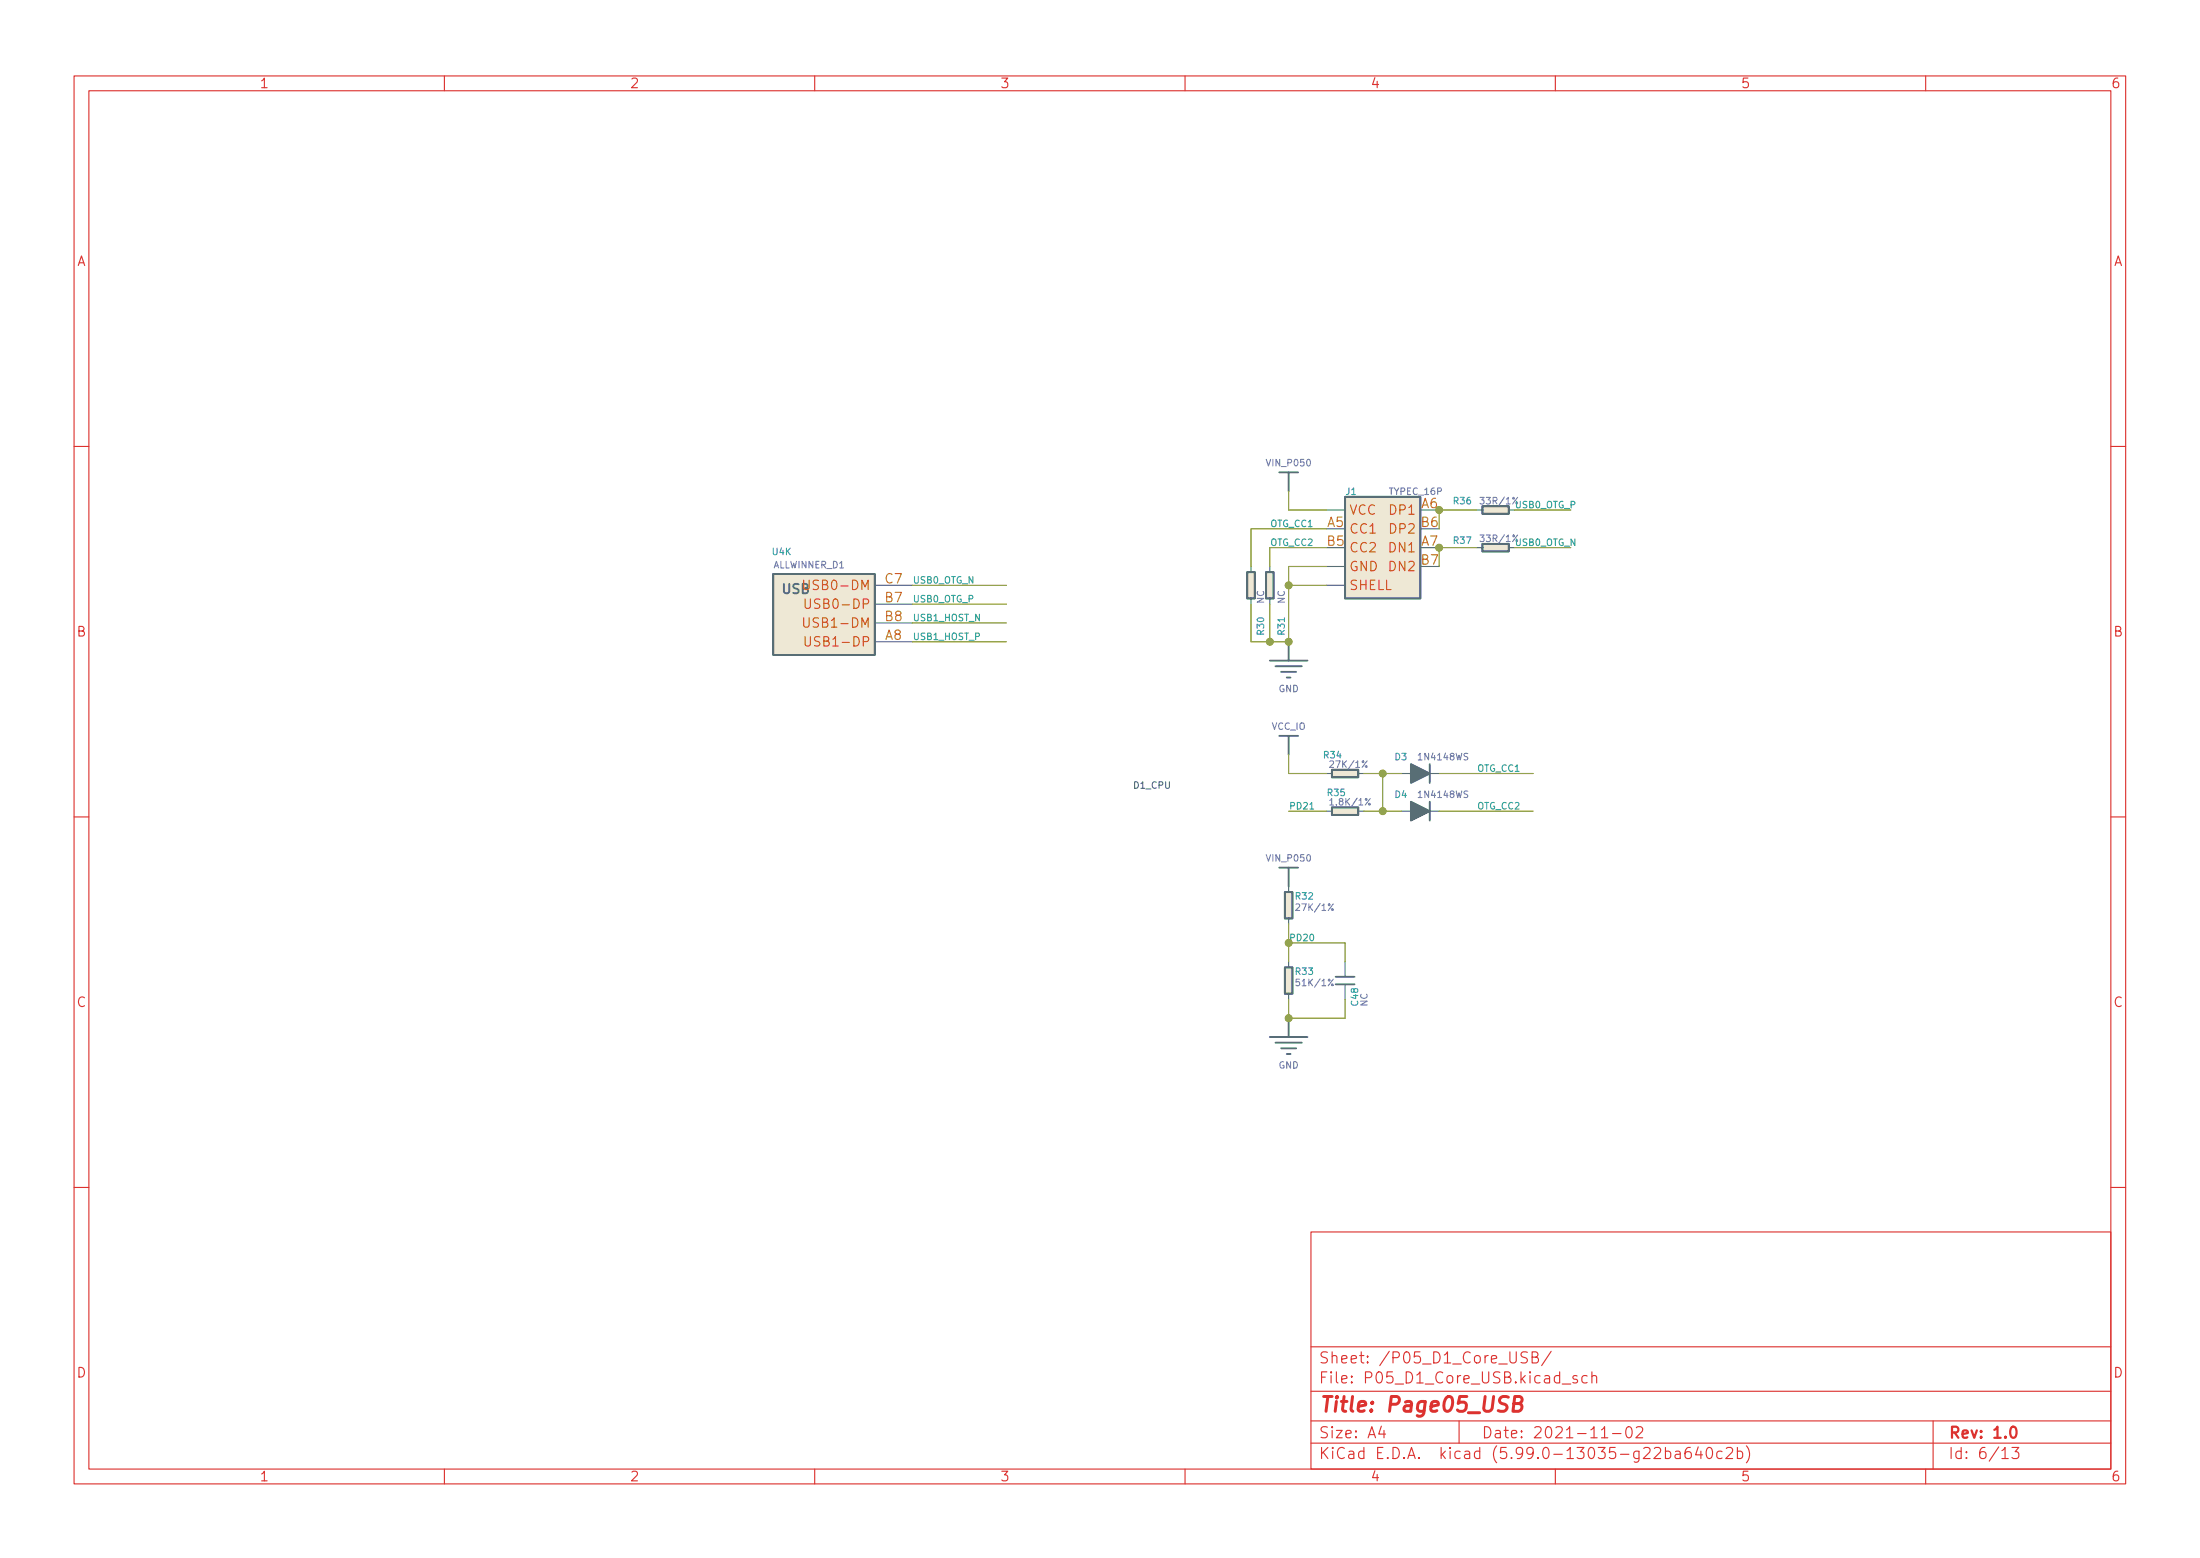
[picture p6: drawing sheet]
<svg xmlns="http://www.w3.org/2000/svg" width="297mm" height="210mm" viewBox="0 0 297 210" stroke-linecap="round" stroke-linejoin="round" font-family="sans-serif">
<g fill="none" stroke="#dc322f" stroke-width=".15">
<path d="M10 10.2h277v190.1h-277zM12 12.2h273v186.1h-273zM60 10.2v2M110 10.2v2M160 10.2v2M210 10.2v2M260 10.2v2M10 60.2h2M285 60.2h2M10 110.2h2M285 110.2h2M10 160.2h2"/>
<path d="M177 166.3h108v32h-108zM285 160.2h2M60 198.3v2M110 198.3v2M160 198.3v2M177 194.8h108M177 191.8h108M177 187.8h108M177 181.8h108M186.5 192.5l-.4 1h1M186.9 193v1M197 191.8v3"/>
<path d="M206.2 182.5l-.2-.1-.5 .1a.36 .36 0 0 0-.1 .4 .36 .36 0 0 0 .2 .2 .55 .55 0 0 1 .6 .4l-.1 .3-.2 .1h-.5M206.9 183.1h.6a.36 .36 0 0 0 .1-.4 .36 .36 0 0 0-.2-.3h-.5v1.5h.5a.4 .4 0 0 0 .3-.4 .4 .4 0 0 0-.3-.4M209.4 182.4l-1.3 1.9M210 198.3v2M210.9 186.8h1.2M212.9 185.7l-.3-.1-.2 .2v.3l.5 .1 .1 .1-.1 .3h-.1h-.4M214.3 185.7l-.4-.1-.3 .3v.4l.1 .3h.2h.4M214.9 185.8a.37 .37 0 0 1 .7 0v.8M214.9 185.1v1.5M216.2 194h.9M217.7 193.5h1.2M219.7 192.6a.36 .36 0 0 1 .6 .2 .77 .77 0 0 1-.4 1.2 1 1 0 0 1-.2-1.4z"/>
<path d="M220.9 192.7l.2-.2 .5 .1a.41 .41 0 0 1 .1 .6l-.8 .8h.9M224.9 195.9l.4-.1 .3 .3v.4l-.2 .3h-.1h-.4M224.9 195.3v1.5M226.2 195.9l.2-.1 .4 .1 .1 .9M226.9 196.2l-.5 .1a.29 .29 0 0 0-.3 .2 .29 .29 0 0 0 .3 .3h.5M228.2 195.3a.59 .59 0 0 0-.7 .7v.5l.1 .3h.5l.2-.1 .1-.5-.2-.2-.4-.1-.3 .3M229.3 195.3l-.4 1h1M229.6 195.8v1M230.5 195.5a.36 .36 0 0 1 .4-.2 .36 .36 0 0 1 .2 .3 .77 .77 0 0 1-.4 1.2 .91 .91 0 0 1-.2-1.3zM232.5 195.9l-.4-.1-.3 .3v.4l.1 .3h.2h.4M233.1 195.5l.2-.2 .5 .1a.41 .41 0 0 1 .1 .6l-.9 .8h.9M234.6 195.9l.4-.1 .3 .3v.4l-.2 .3h-.1h-.4"/>
<path d="M234.6 195.3v1.5M235.8 195.1a1.72 1.72 0 0 1 0 2.3M260 198.3v2M261 191.8v6.5M270.3 195.8l.4-.5v1.5M270.3 196.8h.9M271.7 195.3h.9l-.5 .6a.41 .41 0 0 1 .5 .3v.3l-.2 .3h-.5l-.2-.1"/>
</g>
<path d="M271.6 192.6a.36 .36 0 0 1 .6 .2 .77 .77 0 0 1-.4 1.2 1 1 0 0 1-.2-1.4z" fill="none" stroke="#dc322f" stroke-width=".3"/>
<path d="M203.7 188.6a.85 .85 0 0 0-1.1 .1 .45 .45 0 0 0 .2 .7l.4 .1a.49 .49 0 0 1 .3 .5 .49 .49 0 0 1-.5 .5l-.7-.1M204.4 189.4h.7a.49 .49 0 0 0 .4-.4 .49 .49 0 0 0-.3-.5h-.7l-.2 2h.7a.53 .53 0 0 0 .5-.5 .53 .53 0 0 0-.4-.6" fill="none" stroke="#dc322f" stroke-width=".4"/>
<g fill="#eee8d5" stroke="#eee8d5" stroke-width=".14">
<path d="M200.2 68.3h3.5v1h-3.5z"/>
<path d="M179.8 109h3.6v1h-3.6z"/>
<path d="M181.6 67.1h10.2v13.7h-10.2z"/>
<path d="M200.2 73.4h3.5v1h-3.5z"/>
<path d="M179.8 103.9h3.6v1h-3.6z"/>
<path d="M173.5 120.4h1v3.5h-1z"/>
<path d="M173.5 130.6h1v3.5h-1z"/>
<path d="M104.4 77.5h13.7v10.9h-13.7z"/>
<path d="M170.9 77.2h1.1v3.6h-1.1z"/>
<path d="M168.4 77.2h1v3.6h-1z"/>
</g>
<g fill="none" stroke="#586e75" stroke-width=".25">
<path d="M104.4 77.5h13.7v10.9h-13.7zM168.4 77.2h1v3.6h-1zM170.9 77.2h1.1v3.6h-1.1zM172.7 63.7h2.6M174 63.7v2.6M181.6 67.1h10.2v13.7h-10.2zM200.2 68.3h3.5v1h-3.5zM200.2 73.4h3.5v1h-3.5zM171.4 89.1h5.1M172.2 89.9h3.6M172.7 99.3h2.6M173 90.7h2"/>
<path d="M173.7 91.4h.5M174 86.6v2.5M174 99.3v2.5M172.7 117.1h2.6M174 117.1v2.5M179.8 109h3.6v1h-3.6zM179.8 103.9h3.6v1h-3.6zM190.5 103.1l2.5 1.3-2.5 1.3zM190.5 108.2l2.5 1.3-2.5 1.2zM193 103.1v2.6M193 108.2v2.5M171.4 139.9h5.1"/>
<path d="M173.5 120.4h1v3.5h-1zM173.5 130.6h1v3.5h-1zM174 137.4v2.5M180.3 132.8h2.6M180.3 131.8h2.6M172.2 140.7h3.6M173 141.5h2M173.7 142.2h.5"/>
</g>
<g fill="none" stroke="#586e75" stroke-width=".15">
<path d="M118.1 79h5.1M168.9 76.4v.8M171.4 76.4v.8M179.1 68.8h2.5M179.1 76.4h2.5M179.1 79h2.5M199.4 68.8h.8M199.4 73.9h.8M203.7 68.8h.8M203.7 73.9h.8M118.1 86.6h5.1M118.1 81.5h5.1"/>
<path d="M118.1 84.1h5.1M168.9 80.8v.7M171.4 80.8v.7M174 119.6v.8M179.1 109.5h.7M179.1 104.4h.7M183.4 109.5h.7M183.4 104.4h.7M189.2 109.5h1.3M189.2 104.4h1.3M193 109.5h1.3M193 104.4h1.3"/>
<path d="M174 123.9v.8M174 129.8v.8M174 134.1v.8M181.6 129.8v2M181.6 132.8v2.1"/>
</g>
<g fill="none" stroke="#6c71c4" stroke-width=".15">
<path d="M179.5 108l.3-.2v.8M179.5 108.6h.6M185 107.8l-.7 .8"/>
<circle cx="184.9" cy="108.5" r=".12"/>
</g>
<g fill="#586e75" stroke="#586e75" stroke-width=".15">
<path d="M190.5 103.1l2.5 1.3-2.5 1.3z"/>
<path d="M190.5 108.2l2.5 1.3-2.5 1.2z"/>
</g>
<path d="M108.5 83.4v1l.3 .2h.3l.1-.2v-1M108.7 85.9v1l.2 .3 .4-.1 .1-.2v-1M108.7 80.8v1.1l.2 .2 .4-.1 .1-.1v-1.1" fill="none" stroke="#cb4b16" stroke-width=".15"/>
<path d="M176.9 109.2h.5" fill="none" stroke="#2aa198" stroke-width=".15"/>
<g fill="none" stroke="#859900" stroke-width=".15">
<path d="M123.2 79h12.7M174 66.3v2.5h5.1M174 79h5.1M179.1 76.4h-5.1v10.2h-5.1v-5.1M179.1 73.9h-7.7v2.5M179.1 71.4h-10.2v5M199.4 68.8h-5.1v2.6M199.4 73.9h-5.1v2.5M204.5 68.8h7.6M204.5 73.9h7.6M123.2 81.5h12.7M123.2 84.1h12.7"/>
<path d="M123.2 86.6h12.7M171.4 81.5v5.1M174 101.8v2.6h5.1M174 109.5h5.1M184.1 104.4h5.1M184.1 109.5h5.1M186.7 104.4v5.1M194.3 104.4h12.7M194.3 109.5h12.7M174 127.2h7.6v2.6M174 124.7v5.1M174 134.9v2.5h7.6v-2.5"/>
</g>
<g fill="#859900" stroke="#859900" stroke-width=".15">
<circle cx="174" cy="79" r=".46"/>
<circle cx="194.3" cy="68.8" r=".46"/>
<circle cx="194.3" cy="73.9" r=".46"/>
<circle cx="174" cy="86.6" r=".46"/>
<circle cx="171.4" cy="86.6" r=".46"/>
<circle cx="174" cy="127.2" r=".46"/>
<circle cx="186.7" cy="104.4" r=".46"/>
<circle cx="186.7" cy="109.5" r=".46"/>
<circle cx="174" cy="137.4" r=".46"/>
</g>
<text font-size="2.8" fill="#dc322f" x="178" y="190.6">Title: Page05_USB</text>
<g font-size="2.1" fill="#dc322f">
<text x="178" y="184">Sheet: /P05_D1_Core_USB/</text>
<text x="178" y="186.7">File: P05_D1_Core_USB.kicad_sch</text>
<text x="178" y="196.9">KiCad E.D.A. kicad (5.99.0-13035-g22ba640c2b)</text>
<text x="178" y="194.1">Size: A4</text>
<text x="200" y="194.1">Date: 2021-11-02</text>
<text x="263" y="194.1">Rev: 1.0</text>
<text x="263" y="196.9">Id: 6/13</text>
</g>
<g font-size="1.8" fill="#dc322f">
<text x="35" y="11.9">1</text>
<text x="85" y="11.9">2</text>
<text x="135" y="11.9">3</text>
<text x="185" y="11.9">4</text>
<text x="235" y="11.9">5</text>
<text x="285" y="11.9">6</text>
<text x="10.3" y="35.9">A</text>
<text x="285.3" y="35.9">A</text>
<text x="10.3" y="85.9">B</text>
<text x="285.3" y="85.9">B</text>
<text x="10.3" y="135.9">C</text>
<text x="285.3" y="135.9">C</text>
<text x="10.3" y="185.9">D</text>
<text x="285.3" y="185.9">D</text>
<text x="35" y="199.9">1</text>
<text x="85" y="199.9">2</text>
<text x="135" y="199.9">3</text>
<text x="185" y="199.9">4</text>
<text x="235" y="199.9">5</text>
<text x="285" y="199.9">6</text>
</g>
<g font-size="1.8" fill="#b58900">
<text x="179.2" y="71.1">A5</text>
<text x="191.9" y="71.1">B6</text>
<text x="179.2" y="73.7">B5</text>
<text x="191.9" y="73.7">A7</text>
<text x="191.9" y="76.2">B7</text>
<text x="119.5" y="81.3">B7</text>
<text x="119.5" y="83.8">B8</text>
<text x="119.5" y="78.7">C7</text>
<text x="119.5" y="86.4">A8</text>
</g>
<g font-size="1.8" fill="#cb4b16">
<text x="182.1" y="69.5">VCC</text>
<text x="187.8" y="69.5">DP1</text>
<text x="182.1" y="72">CC1</text>
<text x="182.1" y="74.5">CC2</text>
<text x="182.1" y="77.1">GND</text>
<text x="187.7" y="74.5">DN1</text>
<text x="187.7" y="77.1">DN2</text>
<text x="187.8" y="72">DP2</text>
<text x="105.6" y="80.1">USB</text>
<text x="109.5" y="79.6">USB0-DM</text>
<text x="109.8" y="82.2">USB0-DP</text>
<text x="182.1" y="79.6">SHELL</text>
<text x="109.5" y="84.7">USB1-DM</text>
<text x="109.8" y="87.2">USB1-DP</text>
</g>
<text font-size="1.8" fill="#6c71c4" x="191.9" y="68.6">A6</text>
<g font-size="1.2" fill="#6c71c4">
<text x="171.2" y="62.9">VIN_P050</text>
<text x="187.6" y="66.8">TYPEC_16P</text>
<text x="200.2" y="68">33R/1%</text>
<text x="104.4" y="76.7">ALLWINNER_D1</text>
<text x="200.2" y="73.1">33R/1%</text>
<text x="170.7" y="81.5" transform="rotate(-90 170.7 81.5)">NC</text>
<text x="173.5" y="81.5" transform="rotate(-90 173.5 81.5)">NC</text>
<text x="172.6" y="93.4">GND</text>
<text x="171.7" y="98.5">VCC_IO</text>
<text x="179.9" y="103.6">27K/1%</text>
<text x="191.7" y="102.6">1N4148WS</text>
<text x="191.7" y="107.7">1N4148WS</text>
<text x="179.9" y="108.7">1.8K/1%</text>
<text x="171.2" y="116.3">VIN_P050</text>
<text x="175.3" y="122.9">27K/1%</text>
<text x="175.3" y="133.1">51K/1%</text>
<text x="184.6" y="135.8" transform="rotate(-90 184.6 135.8)">NC</text>
<text x="172.6" y="144.2">GND</text>
</g>
<g font-size="1.2" fill="#2aa198">
<text x="171.4" y="71.1">OTG_CC1</text>
<text x="204.5" y="68.6">USB0_OTG_P</text>
<text x="171.4" y="73.7">OTG_CC2</text>
<text x="204.5" y="73.7">USB0_OTG_N</text>
<text x="123.2" y="83.8">USB1_HOST_N</text>
<text x="123.2" y="78.7">USB0_OTG_N</text>
<text x="123.2" y="81.3">USB0_OTG_P</text>
<text x="123.2" y="86.4">USB1_HOST_P</text>
<text x="199.4" y="104.1">OTG_CC1</text>
<text x="174" y="109.2">PD21</text>
<text x="199.4" y="109.2">OTG_CC2</text>
<text x="174" y="127">PD20</text>
</g>
<g font-size="1.2" fill="#268bd2">
<text x="181.7" y="66.8">J1</text>
<text x="196.3" y="68">R36</text>
<text x="104.3" y="74.9">U4K</text>
<text x="196.3" y="73.4">R37</text>
<text x="170.7" y="85.6" transform="rotate(-90 170.7 85.6)">R30</text>
<text x="173.5" y="85.6" transform="rotate(-90 173.5 85.6)">R31</text>
<text x="178.8" y="102.3">R34</text>
<text x="179.3" y="107.4">R35</text>
<text x="188.3" y="102.6">D3</text>
<text x="188.3" y="107.7">D4</text>
<text x="175" y="121.4">R32</text>
<text x="175" y="131.5">R33</text>
<text x="183.4" y="135.7" transform="rotate(-90 183.4 135.7)">C48</text>
</g>
<text font-size="1.2" fill="#586e75" x="152.9" y="106.4">D1_CPU</text>
</svg>
